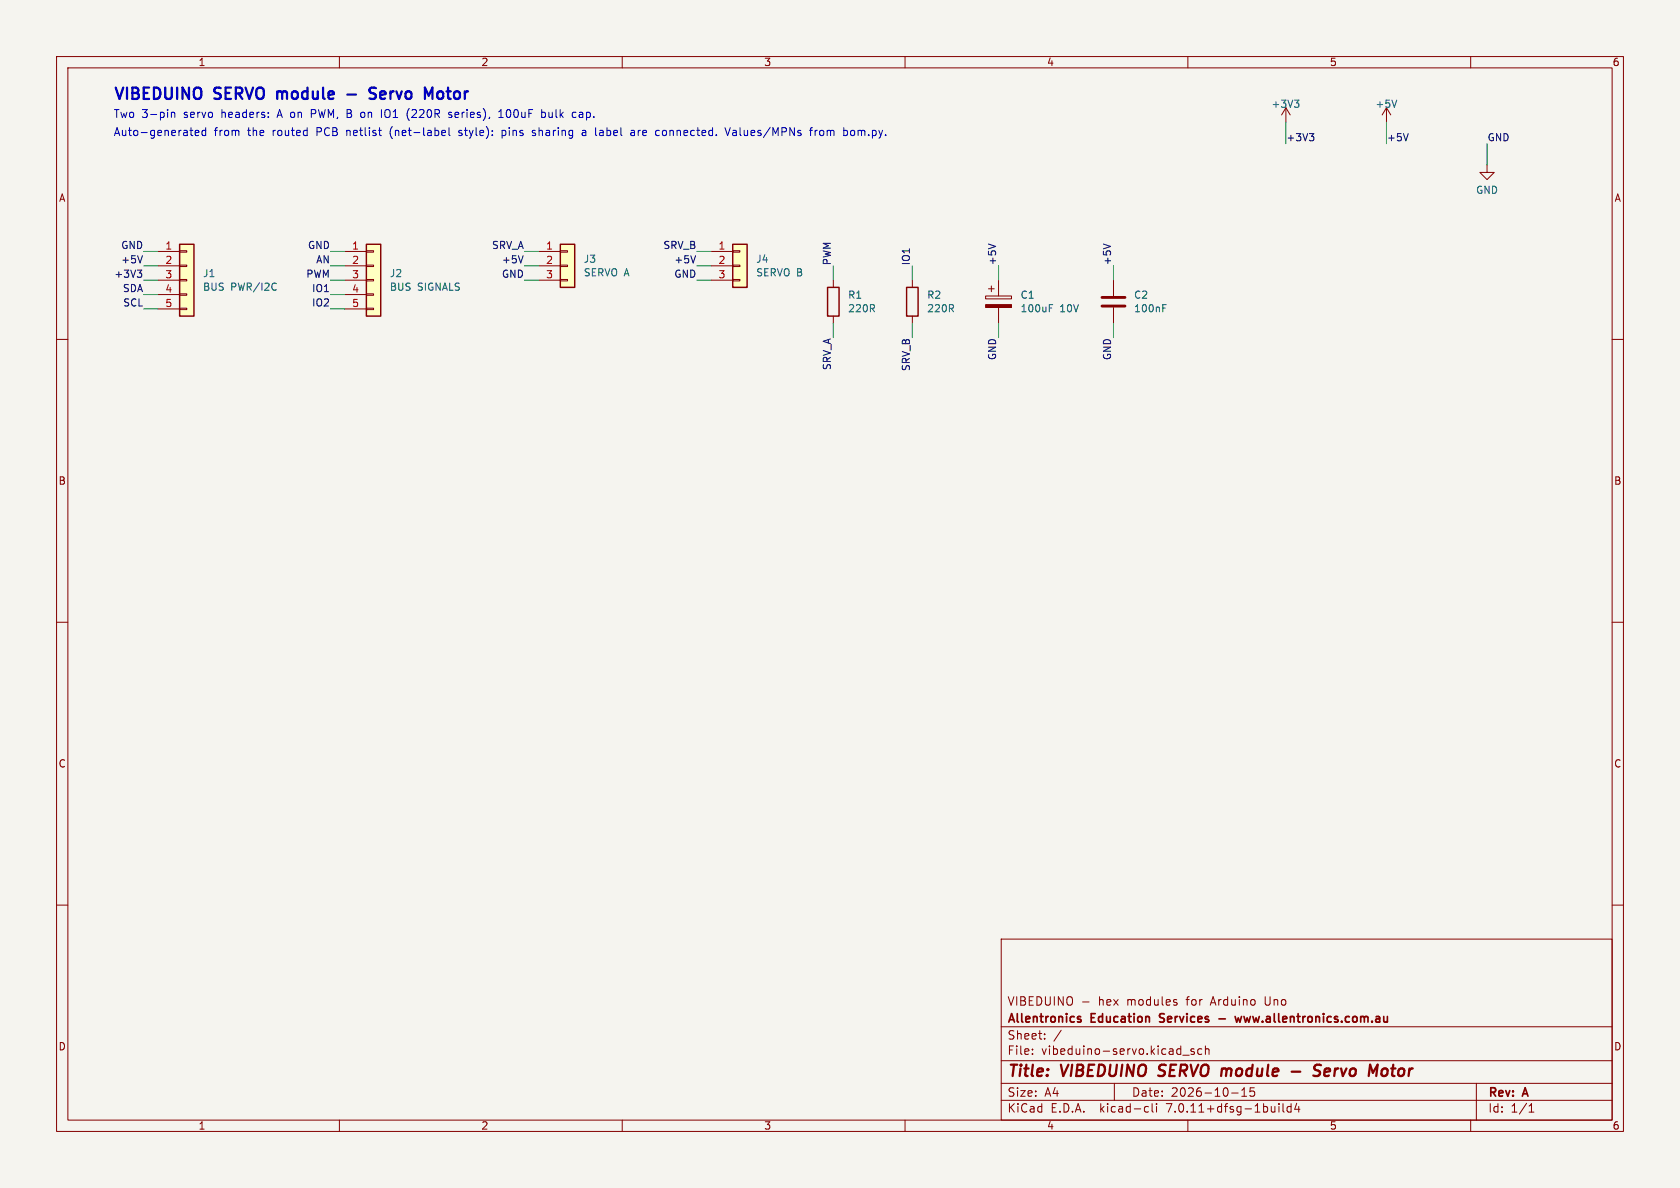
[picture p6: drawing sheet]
<svg xmlns="http://www.w3.org/2000/svg" width="297mm" height="210mm" viewBox="0 0 297 210" stroke-linecap="round" stroke-linejoin="round" font-family="sans-serif">
<path d="M0 0h297v210h-297z" fill="#f5f4ef" stroke="#f5f4ef" stroke-width=".18"/>
<g fill="none" stroke="#840000" stroke-width=".18">
<path d="M10 10h277v190h-277zM12 12h273v186h-273zM60 10v2M110 10v2M160 10v2M210 10v2M227.3 19.1l-.7 1.2M227.3 19.1v2.5M227.3 19.1l.8 1.2M245.1 19.1l-.8 1.2M245.1 19.1v2.5M245.1 19.1l.8 1.2"/>
<path d="M260 10v2M262.9 29.2v1.3h1.3l-1.3 1.3-1.3-1.3h1.3M10 60h2M27.9 44.5h3.8M27.9 47h3.8M27.9 49.5h3.8M27.9 52.1h3.8M27.9 54.6h3.8M31.7 54.5h1.3v.2h-1.3zM31.7 51.9h1.3v.3h-1.3zM31.7 49.4h1.3v.3h-1.3zM31.7 46.9h1.3v.2h-1.3z"/>
<path d="M31.7 44.3h1.3v.3h-1.3zM61 44.5h3.8M61 47h3.8M61 49.5h3.8M61 52.1h3.8M61 54.6h3.8M64.8 54.5h1.2v.2h-1.2zM64.8 51.9h1.2v.3h-1.2zM64.8 49.4h1.2v.3h-1.2zM64.8 46.9h1.2v.2h-1.2zM64.8 44.3h1.2v.3h-1.2zM95.2 44.5h3.9"/>
<path d="M95.2 47h3.9M95.2 49.5h3.9M99.1 49.4h1.2v.3h-1.2zM99.1 46.9h1.2v.2h-1.2zM99.1 44.3h1.2v.3h-1.2zM125.7 44.5h3.8M125.7 47h3.8M125.7 49.5h3.8M129.5 49.4h1.3v.3h-1.3zM129.5 46.9h1.3v.2h-1.3zM129.5 44.3h1.3v.3h-1.3zM147.3 49.5v1.3"/>
<path d="M147.3 55.9v1.3M161.3 49.5v1.3M161.3 55.9v1.3M174.2 52.3h4.6v.5h-4.6zM174.8 51.1h1M175.3 50.5v1.1M176.5 49.5v2.8M176.5 54.4v2.8M196.8 49.5v2.8M196.8 54.4v2.8M285 60h2M10 110h2"/>
<path d="M285 110h2M10 160h2M285 160h2M177 166h108v32h-108zM191.4 177.1h1.1M207.9 177.2l.2 .2-.2 .3M207.9 176.7l.1 .1M60 198v2M110 198v2M160 198v2M177 194.5h108M177 191.5h108"/>
<path d="M177 187.5h108M177 181.5h108M182.5 186.3v.1M182.5 185.5v.1M184.7 183.6v.1M184.7 182.8v.1M187.6 182.1l-1.3 2M197 191.5v3M202.6 195.6l.4 .1M203 196.5l-.4 .1M203.7 195.1v1.3l.2 .2M204.5 195.1v.1"/>
<path d="M204.5 195.6v1M209.1 186.5h1.1M210 198v2M211.1 185.5l-.4-.1-.2 .2 .1 .2 .5 .2v.3h-.6M212.5 185.5l-.5-.1-.3 .3v.4l.2 .2h.6M213.1 185.5l.2-.1 .4 .1v.9M213.1 184.9v1.5M217.7 193.2h1.2M219.5 193.8h.9M219.5 192.7l.5-.4v1.5M221.7 192.3h-.7v.7l.2-.1h.5l.1 .3-.1 .5-.2 .1-.5-.1M226.1 195.1v.1"/>
<path d="M226.1 195.6v1M226.8 195.1v1.3l.2 .2M228.2 195.7l-.4-.1-.3 .3v.4l.2 .2h.5M228.2 195.1v1.5M229.2 195l-.3 1.1h.9M229.6 195.6v1M260 198v2M261 191.5v6.5M270.3 196.6h.9M270.3 195.5l.4-.4v1.5"/>
</g>
<path d="M204.7 190.1l.3 .1M205.1 188.4l-.2 .4 .1 .2M216.3 188.9l.5 .1M216.9 189.2l-.2 1M228.3 189.4h1.6M232.7 189.2l.3 .1a.49 .49 0 0 1 .4 .5 .49 .49 0 0 1-.5 .4h-.5M233.5 188.3a.85 .85 0 0 0-1 .1l-.2 .4 .1 .2M234.9 188.9l-.6 .1-.2 .9 .2 .3 .6-.1M235.1 189.4l-1 .1M244.3 189.3a.55 .55 0 0 1 .5-.4 .55 .55 0 0 1 .5 .4v.5a.57 .57 0 0 1-1 .2" fill="none" stroke="#840000" stroke-width=".4"/>
<path d="M190.7 179.7l.4 .1M205.1 179.3v.5M218.3 179.7l.3 1 .3-.7 .3 .7 .3-1M190.7 180.2l.4 .1v.2l-.2 .2h-.3M205 180.6l.2 .1M215.5 180.1h1.1" fill="none" stroke="#840000" stroke-width=".3"/>
<g fill="#ffffc2" stroke="#ffffc2" stroke-width=".18">
<path d="M99.1 43.2h2.5v7.6h-2.5z"/>
<path d="M31.7 43.2h2.6v12.7h-2.6z"/>
<path d="M129.5 43.2h2.6v7.6h-2.6z"/>
<path d="M64.8 43.2h2.5v12.7h-2.5z"/>
</g>
<path d="M31.7 43.2h2.6v12.7h-2.6zM64.8 43.2h2.5v12.7h-2.5zM99.1 43.2h2.5v7.6h-2.5zM129.5 43.2h2.6v7.6h-2.6zM146.3 50.8h2v5.1h-2zM160.3 50.8h2v5.1h-2z" fill="none" stroke="#840000" stroke-width=".25"/>
<path d="M228.8 17.7h.8l-.4 .5M229.4 18.2l.2 .2v.3l-.2 .3M246.9 17.7l-.4 1.3M48.6 50l.2 .2M48.8 51.2l-.2 .1M185.5 54.5h.4M185.5 53.8h.6M205.6 54.5h.4M205.6 53.8h.6" fill="none" stroke="#006464" stroke-width=".18"/>
<path d="M174.2 53.8h4.6v.6h-4.6z" fill="#840000" stroke="#840000" stroke-width=".18"/>
<path d="M194.8 54.1h4.1M194.8 52.6h4.1" fill="none" stroke="#840000" stroke-width=".51"/>
<path d="M231.5 23.6h.8l-.5 .5M232 24.1l.3 .2v.3l-.3 .3M249 23.6l-.5 1.3M24.3 47.7h.8l-.5 .5M24.8 48.2l.3 .3v.3l-.3 .2M25.2 45.2l-.4 1.3M92.5 45.2l-.4 1.3M123 45.2l-.5 1.3M174.7 43.1l1.3 .5M195.1 43.1l1.2 .5" fill="none" stroke="#0f0f0f" stroke-width=".18"/>
<path d="M49 16.2v1.3M49.1 16.2l-.1 .1M61.4 16.7h1.5M66.5 15.6l-.8-.1a.49 .49 0 0 0-.4 .5 .49 .49 0 0 0 .4 .4 .73 .73 0 0 1 .8 .5l-.1 .4-.3 .2-.8-.1M77.7 16.2l-.4 .3v.6l.4 .4" fill="none" stroke="#0000c2" stroke-width=".4"/>
<g fill="none" stroke="#0000c2" stroke-width=".18">
<path d="M30.3 19.8v1M30.3 20l.2-.2 .3 .1 .1 .9M47.4 19.9v.1M55.6 19.4h-.6v1.4M68.1 19.6v1M72.4 19.2l-.4 .6M79.8 19.9l-.3-.1-.2 .2 .1 .2 .4 .2v.3h-.5M88.2 19.8l.4-.4v1.4M95.9 19.8h.3l.2 .3v.5l-.5 .2M97 19.8l.1 .9M102.8 19.8l-.4 .1M33.6 23h.5"/>
<path d="M34 24h.1M34.5 23.5l.7-.1-.1-.3-.4-.1-.2 .2 .1 .7h.5M36.4 23.1l-.4-.1-.3 .3 .1 .6h.6M36.4 22.6v1.4M47.4 20.6v.2M55 20.1h.6M69.1 22.8l-.1 .5 .1 .8M72 20.7l.4 .6M78.2 23.1l.4-.1 .2 .4-.7 .1M78.2 23.9h.5M79.4 22.6v1.2l.2 .2M81.1 23.9l.4 .1"/>
<path d="M81.5 23h-.2l-.2 .2 .1 .2 .3 .1M88.2 20.8h.8M88.8 23.1h.5M88.8 23.9h.5M88.8 23v1.4M94.6 23.1l-.3-.1-.2 .2 .1 .2 .4 .2v.3h-.5M102.9 20.2h-.3a.27 .27 0 0 0-.2 .3 .27 .27 0 0 0 .2 .3h.3M103 23.1h.5l.1 .9M103.6 23.4h-.5a.27 .27 0 0 0-.2 .3 .27 .27 0 0 0 .2 .3l.5-.1M106 23.8l.2 .2h.3M106.4 23l-.4 .1M106.5 23.4h-.3l-.2 .2"/>
<path d="M111.6 23.1h.5l.1 .9M112.2 23.4h-.5a.27 .27 0 0 0-.2 .3 .27 .27 0 0 0 .2 .3l.5-.1M117.2 23.1l-.1 .2 .1 .6M128.2 22.6l.4 1.4 .5-1.4M130 23l-.4 .1M130 23.4h-.3a.27 .27 0 0 0-.2 .3 .27 .27 0 0 0 .2 .3h.3M143.1 23h.5M143.6 22.6l-.3 .2v1.2M144.1 23v1M144.5 23l-.3 .1-.1 .2M151 23.2l-.4-.2-.2 .3 .1 .6 .3 .1 .2-.2"/>
</g>
<g fill="none" stroke="#009600" stroke-width=".18">
<path d="M227.3 21.6v3.8M245.1 21.6v3.8M262.9 25.4v3.8M25.4 44.5h2.5M25.4 47h2.5M25.4 49.5h2.5M25.4 54.6h2.5M25.4 52.1h2.5M58.4 44.5h2.6M58.4 47h2.6M58.4 49.5h2.6M58.4 54.6h2.6"/>
<path d="M58.4 52.1h2.6M92.7 44.5h2.5M92.7 47h2.5M92.7 49.5h2.5M123.2 44.5h2.5M123.2 47h2.5M123.2 49.5h2.5M147.3 47v2.5M147.3 57.2v2.5M161.3 47v2.5M161.3 57.2v2.5M176.5 47v2.5"/>
<path d="M176.5 57.2v2.5M196.8 47v2.5M196.8 57.2v2.5"/>
</g>
<g font-size="2.8" fill="#0000c2">
<text x="20" y="17.8">VIBEDUINO</text>
<text x="38" y="17.8">SERVO</text>
<text x="49.9" y="17.8">module</text>
<text x="67.9" y="17.8">Servo</text>
<text x="78.4" y="17.8">Motor</text>
</g>
<g font-size="2.8" fill="#840000">
<text x="178" y="190.9">Title:</text>
<text x="187.7" y="190.9">VIBEDUINO</text>
<text x="205.7" y="190.9">SERVO</text>
<text x="217.5" y="190.9">module</text>
<text x="230.7" y="190.9">-</text>
<text x="235.5" y="190.9">Servo</text>
<text x="246" y="190.9">Motor</text>
</g>
<g font-size="2.1" fill="#840000">
<text x="178" y="178">VIBEDUINO</text>
<text x="194.2" y="178">hex</text>
<text x="199.4" y="178">modules</text>
<text x="210.1" y="178">for</text>
<text x="214.5" y="178">Arduino</text>
<text x="224.2" y="178">Uno</text>
<text x="178" y="184">Sheet:</text>
<text x="178" y="181.2">Allentronics</text>
<text x="193" y="181.2">Education</text>
<text x="205.7" y="181.2">Services</text>
<text x="220.3" y="181.2">www.allentronics.com.au</text>
<text x="178" y="186.7">File:</text>
<text x="184.1" y="186.7">vibeduino-servo.kicad_sch</text>
<text x="178" y="196.9">KiCad</text>
<text x="178" y="194.1">Size:</text>
<text x="184.7" y="194.1">A4</text>
<text x="185.7" y="196.9">E.D.A.</text>
<text x="194.6" y="196.9">kicad-cli</text>
<text x="200" y="194.1">Date:</text>
<text x="206.5" y="196.9">7.0.11+dfsg-1build4</text>
<text x="207" y="194.1">2026-10-15</text>
<text x="263" y="194.3">Rev:</text>
<text x="263" y="196.9">Id:</text>
<text x="267.1" y="196.9">1/1</text>
<text x="269.4" y="194.3">A</text>
</g>
<g font-size="1.9" fill="#0000c2">
<text x="20" y="20.9">Two 3-pin</text>
<text x="32.6" y="20.9">servo</text>
<text x="39.3" y="20.9">headers:</text>
<text x="49.4" y="20.9">A on</text>
<text x="55.7" y="20.9">PWM, B on</text>
<text x="68.6" y="20.9">IO1</text>
<text x="73.3" y="20.9">(220R</text>
<text x="80.9" y="20.9">series),</text>
<text x="89.9" y="20.9">100uF</text>
<text x="97.6" y="20.9">bulk</text>
<text x="103.3" y="20.9">cap.</text>
<text x="20" y="24.2">Auto-generated</text>
<text x="37.8" y="24.2">from</text>
<text x="43.9" y="24.2">the</text>
<text x="48.4" y="24.2">routed</text>
<text x="56.3" y="24.2">PCB</text>
<text x="61.8" y="24.2">netlist</text>
<text x="69.6" y="24.2">(net-label</text>
<text x="82" y="24.2">style):</text>
<text x="89.8" y="24.2">pins</text>
<text x="95.3" y="24.2">sharing</text>
<text x="104.3" y="24.2">a</text>
<text x="106.8" y="24.2">label</text>
<text x="113.3" y="24.2">are</text>
<text x="117.8" y="24.2">connected.</text>
<text x="130.4" y="24.2">Values/MPNs</text>
<text x="145.5" y="24.2">from</text>
<text x="151.6" y="24.2">bom.py.</text>
</g>
<g font-size="1.8" fill="#840000">
<text x="35" y="11.9">1</text>
<text x="85" y="11.9">2</text>
<text x="135" y="11.9">3</text>
<text x="185" y="11.9">4</text>
<text x="235" y="11.9">5</text>
<text x="285" y="11.9">6</text>
<text x="10.3" y="35.9">A</text>
<text x="285.3" y="35.9">A</text>
<text x="10.3" y="85.9">B</text>
<text x="285.3" y="85.9">B</text>
<text x="10.3" y="135.9">C</text>
<text x="285.3" y="135.9">C</text>
<text x="10.3" y="185.9">D</text>
<text x="285.3" y="185.9">D</text>
<text x="35" y="199.9">1</text>
<text x="85" y="199.9">2</text>
<text x="135" y="199.9">3</text>
<text x="185" y="199.9">4</text>
<text x="235" y="199.9">5</text>
<text x="285" y="199.9">6</text>
</g>
<g font-size="1.8" fill="#006464">
<text x="224.7" y="19.3">+3V3</text>
<text x="243.1" y="19.3">+5V</text>
<text x="260.9" y="34.5">GND</text>
<text x="103.1" y="46.7">J3</text>
<text x="133.6" y="46.7">J4</text>
<text x="35.8" y="49.2">J1</text>
<text x="35.8" y="51.6">BUS</text>
<text x="40.8" y="51.6">PWR/I2C</text>
<text x="68.8" y="49.2">J2</text>
<text x="68.8" y="51.6">BUS</text>
<text x="73.8" y="51.6">SIGNALS</text>
<text x="103.1" y="49.1">SERVO A</text>
<text x="133.6" y="49.1">SERVO B</text>
<text x="149.8" y="53">R1</text>
<text x="163.8" y="53">R2</text>
<text x="180.3" y="53">C1</text>
<text x="200.4" y="53">C2</text>
<text x="149.8" y="55.4">220R</text>
<text x="163.8" y="55.4">220R</text>
<text x="180.3" y="55.4">100uF</text>
<text x="187.4" y="55.4">10V</text>
<text x="200.4" y="55.4">100nF</text>
</g>
<g font-size="1.8" fill="#0f0f0f">
<text x="227.3" y="25.1">+3V3</text>
<text x="245.1" y="25.1">+5V</text>
<text x="262.9" y="25.1">GND</text>
<text x="21.3" y="44.1">GND</text>
<text x="21.3" y="46.6">+5V</text>
<text x="54.3" y="44.1">GND</text>
<text x="55.8" y="46.6">AN</text>
<text x="86.9" y="44.1">SRV_A</text>
<text x="88.6" y="46.6">+5V</text>
<text x="117.2" y="44.1">SRV_B</text>
<text x="119.1" y="46.6">+5V</text>
<text x="147" y="47" transform="rotate(-90 147 47)">PWM</text>
<text x="160.9" y="47" transform="rotate(-90 160.9 47)">IO1</text>
<text x="176.2" y="47" transform="rotate(-90 176.2 47)">+5V</text>
<text x="196.5" y="47" transform="rotate(-90 196.5 47)">+5V</text>
<text x="20.1" y="49.2">+3V3</text>
<text x="21.6" y="51.7">SDA</text>
<text x="54" y="49.2">PWM</text>
<text x="55.1" y="51.7">IO1</text>
<text x="88.6" y="49.2">GND</text>
<text x="119.1" y="49.2">GND</text>
<text x="21.7" y="54.3">SCL</text>
<text x="55.1" y="54.3">IO2</text>
<text x="147" y="65.5" transform="rotate(-90 147 65.5)">SRV_A</text>
<text x="160.9" y="65.7" transform="rotate(-90 160.9 65.7)">SRV_B</text>
<text x="176.2" y="63.8" transform="rotate(-90 176.2 63.8)">GND</text>
<text x="196.5" y="63.8" transform="rotate(-90 196.5 63.8)">GND</text>
</g>
<g font-size="1.8" fill="#a90000">
<text x="29.1" y="44.2">1</text>
<text x="29.1" y="46.7">2</text>
<text x="62.2" y="44.2">1</text>
<text x="62.2" y="46.7">2</text>
<text x="96.4" y="44.2">1</text>
<text x="96.4" y="46.7">2</text>
<text x="126.9" y="44.2">1</text>
<text x="126.9" y="46.7">2</text>
<text x="29.1" y="49.3">3</text>
<text x="29.1" y="51.8">4</text>
<text x="62.2" y="49.3">3</text>
<text x="62.2" y="51.8">4</text>
<text x="96.4" y="49.3">3</text>
<text x="126.9" y="49.3">3</text>
<text x="29.1" y="54.4">5</text>
<text x="62.2" y="54.4">5</text>
</g>
</svg>
